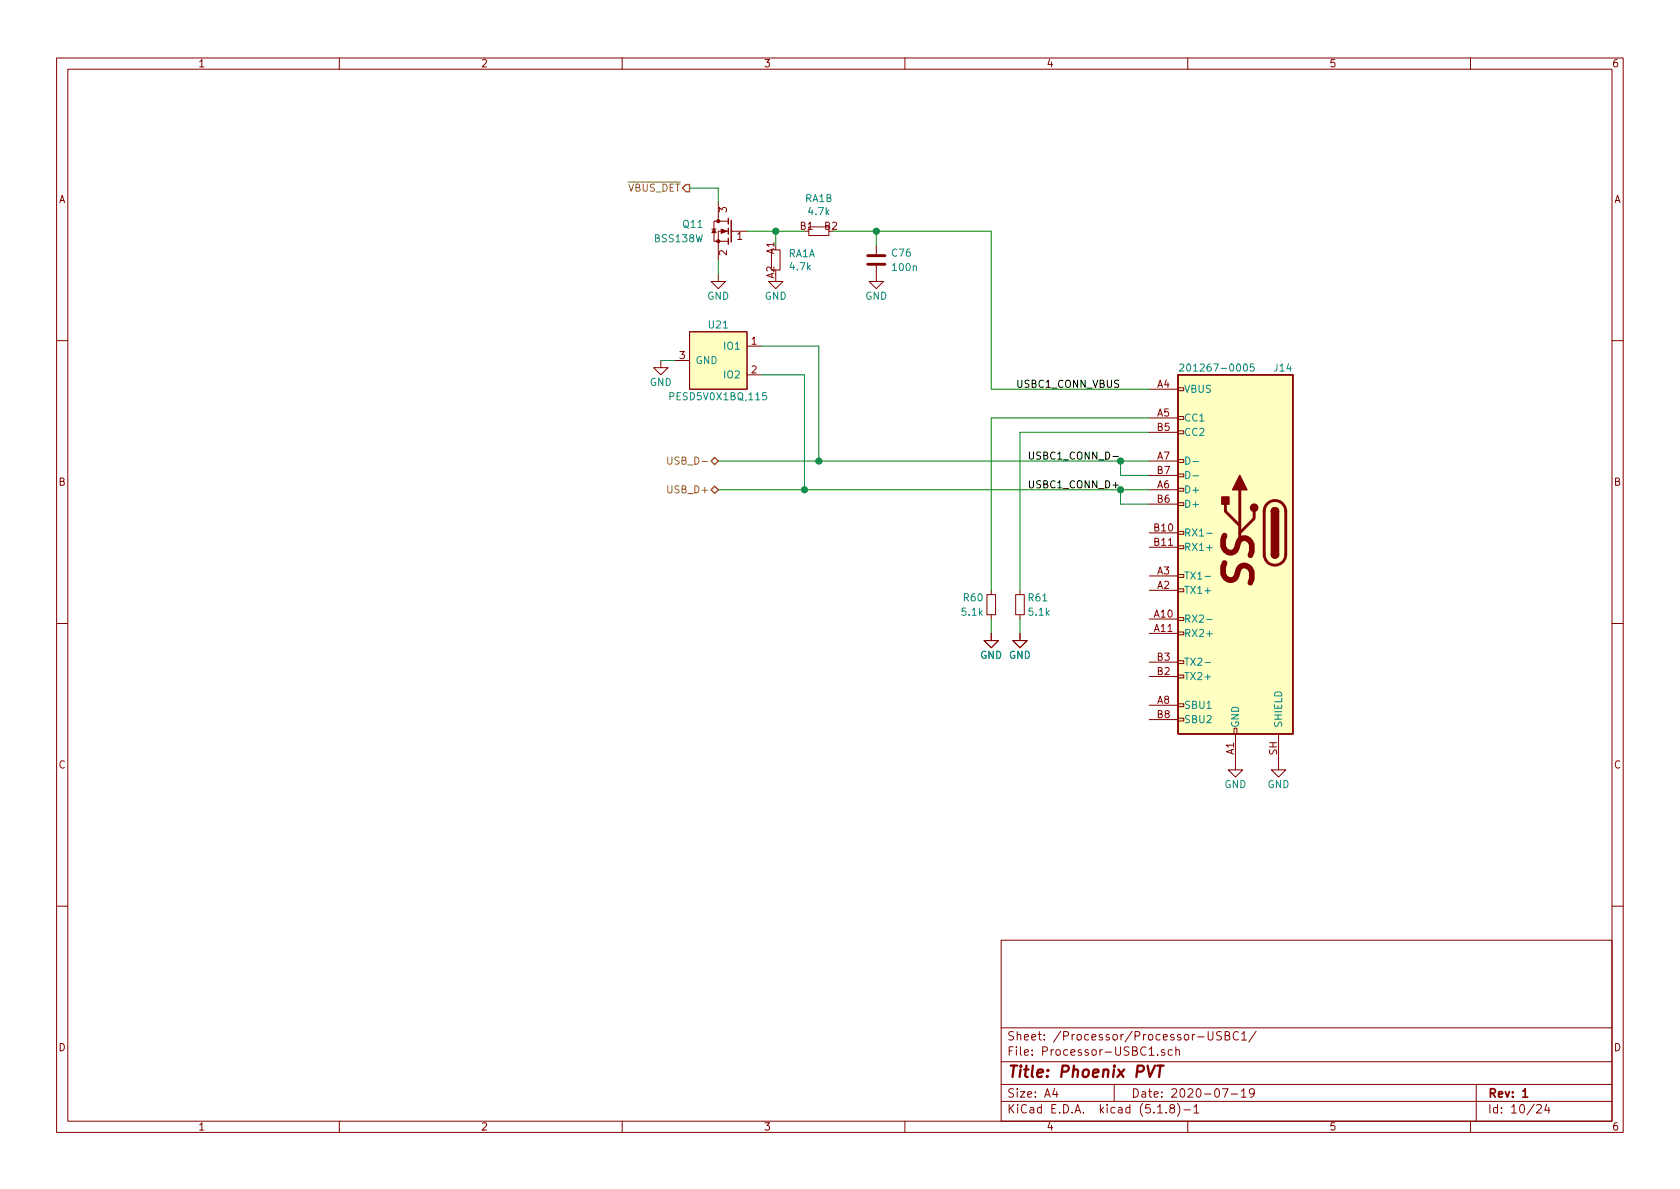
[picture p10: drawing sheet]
<svg xmlns="http://www.w3.org/2000/svg" width="297mm" height="210mm" viewBox="0 0 297 210" stroke-linecap="round" stroke-linejoin="round" font-family="sans-serif">
<g fill="none" stroke="#840000" stroke-width=".18">
<path d="M10 10.3h277v189.9h-277zM12 12.2h273v186.1h-273zM60 10.3v1.9M110 10.3v1.9M160 10.3v1.9M210 10.3v1.9M260 10.3v1.9M127 39.1h-.8v3.6h2.6M127 39.1h1.8M127 35.8v3.3M121.9 58.7h10.2v10.1h-10.2zM125.9 40.5h.7"/>
<path d="M127 48.5v1.3h1.3l-1.3 1.2-1.3-1.2h1.3M128.8 40.9h-1.8v5.1M129.3 40.9h2.8M136.4 44.2h1.5v3.5h-1.5zM137.2 48.5v1.3h1.2l-1.2 1.2-1.3-1.2h1.3M143 40.1h3.6v1.6h-3.6zM154.9 46.7v3.1h1.3l-1.3 1.2-1.2-1.2h1.2M154.9 43.4v1.8M10 60.2h2M116.8 63.7v1.3h1.3l-1.3 1.3-1.2-1.3h1.2M119.4 63.7h2.5M132.1 61.2h2.5"/>
<path d="M132.1 66.3h2.5M203.2 68.8h5.1M203.2 73.9h5.1M203.2 76.4h5.1M208.3 76.2h1v.5h-1zM208.3 73.7h1v.5h-1zM208.3 68.6h1v.5h-1zM285 60.2h2M203.2 86.6h5.1M203.2 81.5h5.1M203.2 94.2h5.1M203.2 96.8h5.1"/>
<path d="M203.2 89.1h5.1M203.2 84.1h5.1M208.3 96.5h1v.5h-1zM208.3 94h1v.5h-1zM208.3 88.9h1v.5h-1zM208.3 86.4h1v.5h-1zM208.3 83.8h1v.5h-1zM208.3 81.3h1v.5h-1zM10 110.3h2M174.5 105.2h1.5v3.5h-1.5zM175.3 112v1.3h1.2l-1.2 1.2-1.3-1.2h1.3M175.3 104.4v.8"/>
<path d="M175.3 108.7v.8M179.6 105.2h1.5v3.5h-1.5zM180.3 112v1.3h1.3l-1.3 1.2-1.2-1.2h1.2M180.3 104.4v.8M180.3 108.7v.8M203.2 109.5h5.1M203.2 112h5.1M203.2 104.4h5.1M203.2 101.8h5.1M203.2 119.6h5.1M203.2 117.1h5.1M208.3 119.4h1v.5h-1z"/>
<path d="M208.3 116.8h1v.5h-1zM208.3 111.8h1v.5h-1zM208.3 109.2h1v.5h-1zM208.3 104.1h1v.5h-1zM208.3 101.6h1v.5h-1zM285 110.3h2M203.2 124.7h5.1M203.2 127.2h5.1M208.3 127h1v.5h-1zM208.3 124.5h1v.5h-1zM218.2 128.8h.5v1h-.5zM218.4 129.8v6.3h1.3l-1.3 1.3-1.2-1.3h1.2"/>
<path d="M226.1 129.8v6.3h1.2l-1.2 1.3-1.3-1.3h1.3M10 160.2h2M177 166.3h108v32h-108zM285 160.2h2M60 198.3v1.9M110 198.3v1.9M160 198.3v1.9M177 194.8h108M177 191.8h108M177 187.8h108M177 181.8h108M186.5 192.5l-.4 1h1"/>
<path d="M186.8 193v1M197 191.8v3M203.2 186.6h.8M204.7 186.5v.1M204.7 196.8h.8M205.9 185.7l-.4-.1-.2 .2 .1 .2 .5 .2v.3h-.6M206.2 196.7v.1M207.1 196l-.3-.3 .2-.3a.48 .48 0 0 1 .6 .1l-.1 .4a.52 .52 0 0 0-.6 .2 .52 .52 0 0 0 .1 .6l.4 .1 .2-.1 .1-.4-.3-.3M207.3 185.7l-.5-.1-.2 .3v.6l.2 .1 .5-.1M207.9 185.7l.2-.1 .4 .1v.9M207.9 185.1v1.5M208.2 195.1a1.71 1.71 0 0 1 0 2.3"/>
<path d="M209.3 196.3h1.2M210 198.3v1.9M211.1 195.8l.4-.5v1.5M211.1 196.8h.9M213.6 182.4v1.2l.3 .3 .5-.1 .1-1.4M216 182.5l-.6-.1-.3 .3 .1 .3 .7 .4v.4l-.2 .1-.6-.1M216.1 192.5h1l-.6 1.5M216.6 183.1l.7-.1v-.4l-.2-.2h-.5v1.5h.6l.2-.1v-.4l-.1-.2-.2-.1M217.7 193.5h1.1M218.9 182.6a.59 .59 0 0 0-.7 0 .59 .59 0 0 0-.2 .7 .56 .56 0 0 0 .3 .5 .56 .56 0 0 0 .6 0M219.5 193l.4-.5v1.5M219.5 194h.8"/>
<path d="M219.5 182.8l.5-.4v1.5M219.5 183.9h.9M221.8 193.2l-.3 .3h-.3l-.3-.3v-.4l.2-.2 .4-.1 .2 .2a1.13 1.13 0 0 1-.2 1.2l-.4 .1M222.1 182.3l-1.3 2M260 198.3v1.9M261 191.8v6.5M271.7 195.5l.2-.2h.4l.2 .5-.9 1h.9M273.5 195.2l-.4 1.1h.9M273.8 195.8v1"/>
</g>
<path d="M269.2 193l.5-.5v1.5M269.2 194h.9" fill="none" stroke="#840000" stroke-width=".3"/>
<path d="M202.9 188.4l.4 2 .9-2M204.6 188.4h1.1M205.2 188.4l-.3 2" fill="none" stroke="#840000" stroke-width=".41"/>
<g fill="#840000" stroke="#840000" stroke-width=".18">
<path d="M127.5 40.5l1 .4-1 .4z"/>
<path d="M126.2 40.5l.4 .6h-.7z"/>
<circle cx="127" cy="42.7" r=".28"/>
<circle cx="127" cy="39.1" r=".28"/>
</g>
<path d="M128.8 38.6v1M129.3 39v3.8M128.8 40.4v1M128.8 42.2v1M208.3 66.3h20.3v63.5h-20.3zM224.8 98a.63 .63 0 0 0 .6 .7 .63 .63 0 0 0 .7-.7M224.8 90.4a.63 .63 0 0 1 .6-.6 .63 .63 0 0 1 .7 .6" fill="none" stroke="#840000" stroke-width=".25"/>
<path d="M153.4 46.7h3.1M153.4 45.2h3.1M216.7 89.1v1.3l2.5 2.6M219.2 86.6v8.9M221.7 90.4v1.3l-2.5 2.5M224 89.2a1.9 1.9 0 0 1 2.1-.6 1.9 1.9 0 0 1 1.2 1.8v7.6a1.9 1.9 0 0 1-1.9 1.9 1.9 1.9 0 0 1-1.9-1.9v-7.7l.1-.5z" fill="none" stroke="#840000" stroke-width=".51"/>
<g fill="#ffffc2" stroke="#ffffc2" stroke-width=".18">
<path d="M208.3 66.3h20.3v63.5h-20.3z"/>
<path d="M121.9 58.7h10.2v10.1h-10.2z"/>
</g>
<g fill="#840000" stroke="#840000" stroke-width=".25">
<path d="M224.8 98h1.3a.63 .63 0 0 1-.7 .7 .63 .63 0 0 1-.6-.7z"/>
<path d="M225 90a.63 .63 0 0 1 .7-.2 .63 .63 0 0 1 .4 .6h-1.3z"/>
<path d="M224.8 90.4h1.3v7.6h-1.3z"/>
<path d="M216 87.9h1.3v1.2h-1.3z"/>
<path d="M219.2 84.1l1.3 2.5h-2.6z"/>
<circle cx="221.7" cy="89.8" r=".63"/>
</g>
<g fill="none" stroke="#008484" stroke-width=".18">
<path d="M135.5 69.4h-.6l-.1 .6 .5-.1 .3 .3v.3l-.3 .2-.5-.1M208.6 64.5l.5-.1 .2 .3-.8 .9h.8M221.7 64.4h-.6l-.1 .6 .2-.2 .5 .2v.5l-.2 .1-.5-.1M209.7 80.8a.64 .64 0 0 1 .7 .7 .64 .64 0 0 1-.7 .6zM209.7 83.4a.64 .64 0 0 1 .7 .6 .64 .64 0 0 1-.7 .6zM210.9 81.6h1M210.9 84.1h1M213.4 94.3h.9M213.4 96.8h.9M213.1 101.9h.9M213.1 117.2h.9M213.4 109.5h.9"/>
<path d="M213.4 112.1h.9"/>
</g>
<g fill="none" stroke="#008400" stroke-width=".18">
<path d="M121.9 33.3h5.1v2.5M127 46v2.5M132.1 40.9h10.1M137.2 40.9v2.5M147.3 40.9h28v27.9h27.9M154.9 40.9v2.5M116.8 63.7h2.6M134.6 66.3h7.6v20.3M134.6 61.2h10.2v20.3M203.2 73.9h-27.9v30.5M203.2 76.4h-22.9v28M127 86.6h76.2"/>
<path d="M127 81.5h76.2M198.1 81.5v2.6h5.1M198.1 86.6v2.5h5.1M175.3 109.5v2.5M180.3 109.5v2.5"/>
</g>
<path d="M120.6 33.3l.7-.7h.6v1.3h-.6zM125.7 86.6l.7-.6 .6 .6-.6 .6zM125.7 81.5l.7-.6 .6 .6-.6 .7z" fill="none" stroke="#848400" stroke-width=".25"/>
<path d="M118.1 80.8v1.1l.2 .2 .4-.1 .1-.1v-1.1" fill="none" stroke="#848400" stroke-width=".18"/>
<path d="M182 79.9v1.1l.2 .2h.3l.2-.2v-1.1M182 85v1l.2 .3h.3l.2-.3v-1" fill="none" stroke="#000" stroke-width=".18"/>
<g fill="#008400" stroke="#008400" stroke-width=".25">
<circle cx="137.2" cy="40.9" r=".51"/>
<circle cx="198.1" cy="81.5" r=".51"/>
<circle cx="142.2" cy="86.6" r=".51"/>
<circle cx="198.1" cy="86.6" r=".51"/>
<circle cx="154.9" cy="40.9" r=".51"/>
<circle cx="144.8" cy="81.5" r=".51"/>
</g>
<text font-size="7.1" fill="#840000" x="221.6" y="103.4" transform="rotate(-90 221.6 103.4)">SS</text>
<text font-size="2.8" fill="#840000" x="178" y="190.5">Title: Phoenix PVT</text>
<g font-size="2.1" fill="#840000">
<text x="178" y="184">Sheet: /Processor/Processor-USBC1/</text>
<text x="178" y="186.7">File: Processor-USBC1.sch</text>
<text x="178" y="196.9">KiCad E.D.A. kicad (5.1.8)-1</text>
<text x="178" y="194.1">Size: A4</text>
<text x="200" y="194.1">Date: 2020-07-19</text>
<text x="263" y="194.1">Rev: 1</text>
<text x="263" y="196.9">Id: 10/24</text>
</g>
<g font-size="1.8" fill="#840000">
<text x="35" y="11.9">1</text>
<text x="85" y="11.9">2</text>
<text x="135" y="11.9">3</text>
<text x="185" y="11.9">4</text>
<text x="235" y="11.9">5</text>
<text x="285" y="11.9">6</text>
<text x="10.4" y="35.9">A</text>
<text x="285.4" y="35.9">A</text>
<text x="128.5" y="37.6" transform="rotate(-90 128.5 37.6)">3</text>
<text x="141.5" y="40.6">B1</text>
<text x="145.8" y="40.6">B2</text>
<text x="128.5" y="45.2" transform="rotate(-90 128.5 45.2)">2</text>
<text x="130.3" y="42.4">1</text>
<text x="136.9" y="44.9" transform="rotate(-90 136.9 44.9)">A1</text>
<text x="136.9" y="49.2" transform="rotate(-90 136.9 49.2)">A2</text>
<text x="120.2" y="63.5">3</text>
<text x="132.9" y="61">1</text>
<text x="132.9" y="66">2</text>
<text x="204.6" y="68.6">A4</text>
<text x="204.6" y="73.7">A5</text>
<text x="204.6" y="76.2">B5</text>
<text x="204.6" y="81.3">A7</text>
<text x="204.6" y="83.8">B7</text>
<text x="10.4" y="85.9">B</text>
<text x="204.6" y="86.4">A6</text>
<text x="204.6" y="88.9">B6</text>
<text x="285.4" y="85.9">B</text>
<text x="204.1" y="94">B10</text>
<text x="204.1" y="96.5">B11</text>
<text x="204.6" y="101.6">A3</text>
<text x="204.6" y="104.1">A2</text>
<text x="204.1" y="109.2">A10</text>
<text x="204.1" y="111.8">A11</text>
<text x="204.6" y="119.4">B2</text>
<text x="204.6" y="116.8">B3</text>
<text x="204.6" y="124.5">A8</text>
<text x="204.6" y="127">B8</text>
<text x="10.4" y="135.9">C</text>
<text x="218.2" y="133.4" transform="rotate(-90 218.2 133.4)">A1</text>
<text x="225.8" y="133.5" transform="rotate(-90 225.8 133.5)">SH</text>
<text x="285.4" y="135.9">C</text>
<text x="10.4" y="185.9">D</text>
<text x="285.4" y="185.9">D</text>
<text x="35" y="199.9">1</text>
<text x="85" y="199.9">2</text>
<text x="135" y="199.9">3</text>
<text x="185" y="199.9">4</text>
<text x="235" y="199.9">5</text>
<text x="285" y="199.9">6</text>
</g>
<g font-size="1.8" fill="#848400">
<text x="111" y="33.9">VBUS_DET</text>
<text x="118.9" y="82.2">USB_D-</text>
<text x="118.4" y="87.2">USB_D+</text>
</g>
<g font-size="1.8" fill="#008484">
<text x="142.4" y="35.7">RA1B</text>
<text x="120.8" y="40.3">Q11</text>
<text x="143.1" y="38">4.7k</text>
<text x="115.9" y="42.8">BSS138W</text>
<text x="139.4" y="45.5">RA1A</text>
<text x="139.8" y="47.8">4.7k</text>
<text x="157.8" y="45.4">C76</text>
<text x="157.9" y="47.9">100n</text>
<text x="125" y="53">GND</text>
<text x="135.2" y="53">GND</text>
<text x="153" y="53">GND</text>
<text x="125.4" y="58.1">U21</text>
<text x="122.9" y="64.4">GND</text>
<text x="128.2" y="61.8">IO1</text>
<text x="210" y="65.7">201267-0005</text>
<text x="225.3" y="65.7">J14</text>
<text x="114.9" y="68.2">GND</text>
<text x="118.9" y="70.8">PESD5V0X1BQ,115</text>
<text x="128.2" y="66.9">IO2</text>
<text x="209.3" y="69.5">VBUS</text>
<text x="209.3" y="74.5">CC1</text>
<text x="209.3" y="77.1">CC2</text>
<text x="209.3" y="87.2">D+</text>
<text x="209.3" y="89.8">D+</text>
<text x="209.3" y="94.9">RX1-</text>
<text x="209.3" y="97.4">RX1+</text>
<text x="170.4" y="106.3">R60</text>
<text x="181.9" y="106.3">R61</text>
<text x="209.3" y="105">TX1+</text>
<text x="209.3" y="102.5">TX1-</text>
<text x="170.2" y="108.9">5.1k</text>
<text x="182" y="108.9">5.1k</text>
<text x="209.3" y="110.1">RX2-</text>
<text x="209.3" y="112.6">RX2+</text>
<text x="173.3" y="116.5">GND GND</text>
<text x="209.3" y="117.7">TX2-</text>
<text x="209.3" y="125.3">SBU1</text>
<text x="209.3" y="120.3">TX2+</text>
<text x="209.3" y="127.9">SBU2</text>
<text x="219.1" y="128.8" transform="rotate(-90 219.1 128.8)">GND</text>
<text x="226.7" y="128.8" transform="rotate(-90 226.7 128.8)">SHIELD</text>
<text x="216.5" y="139.4">GND</text>
<text x="224.1" y="139.4">GND</text>
</g>
<g font-size="1.8">
<text x="180" y="68.6">USBC1_CONN_VBUS</text>
<text x="183.1" y="81.3">USBC1_CONN_D-</text>
<text x="182.7" y="86.4">USBC1_CONN_D+</text>
</g>
</svg>
